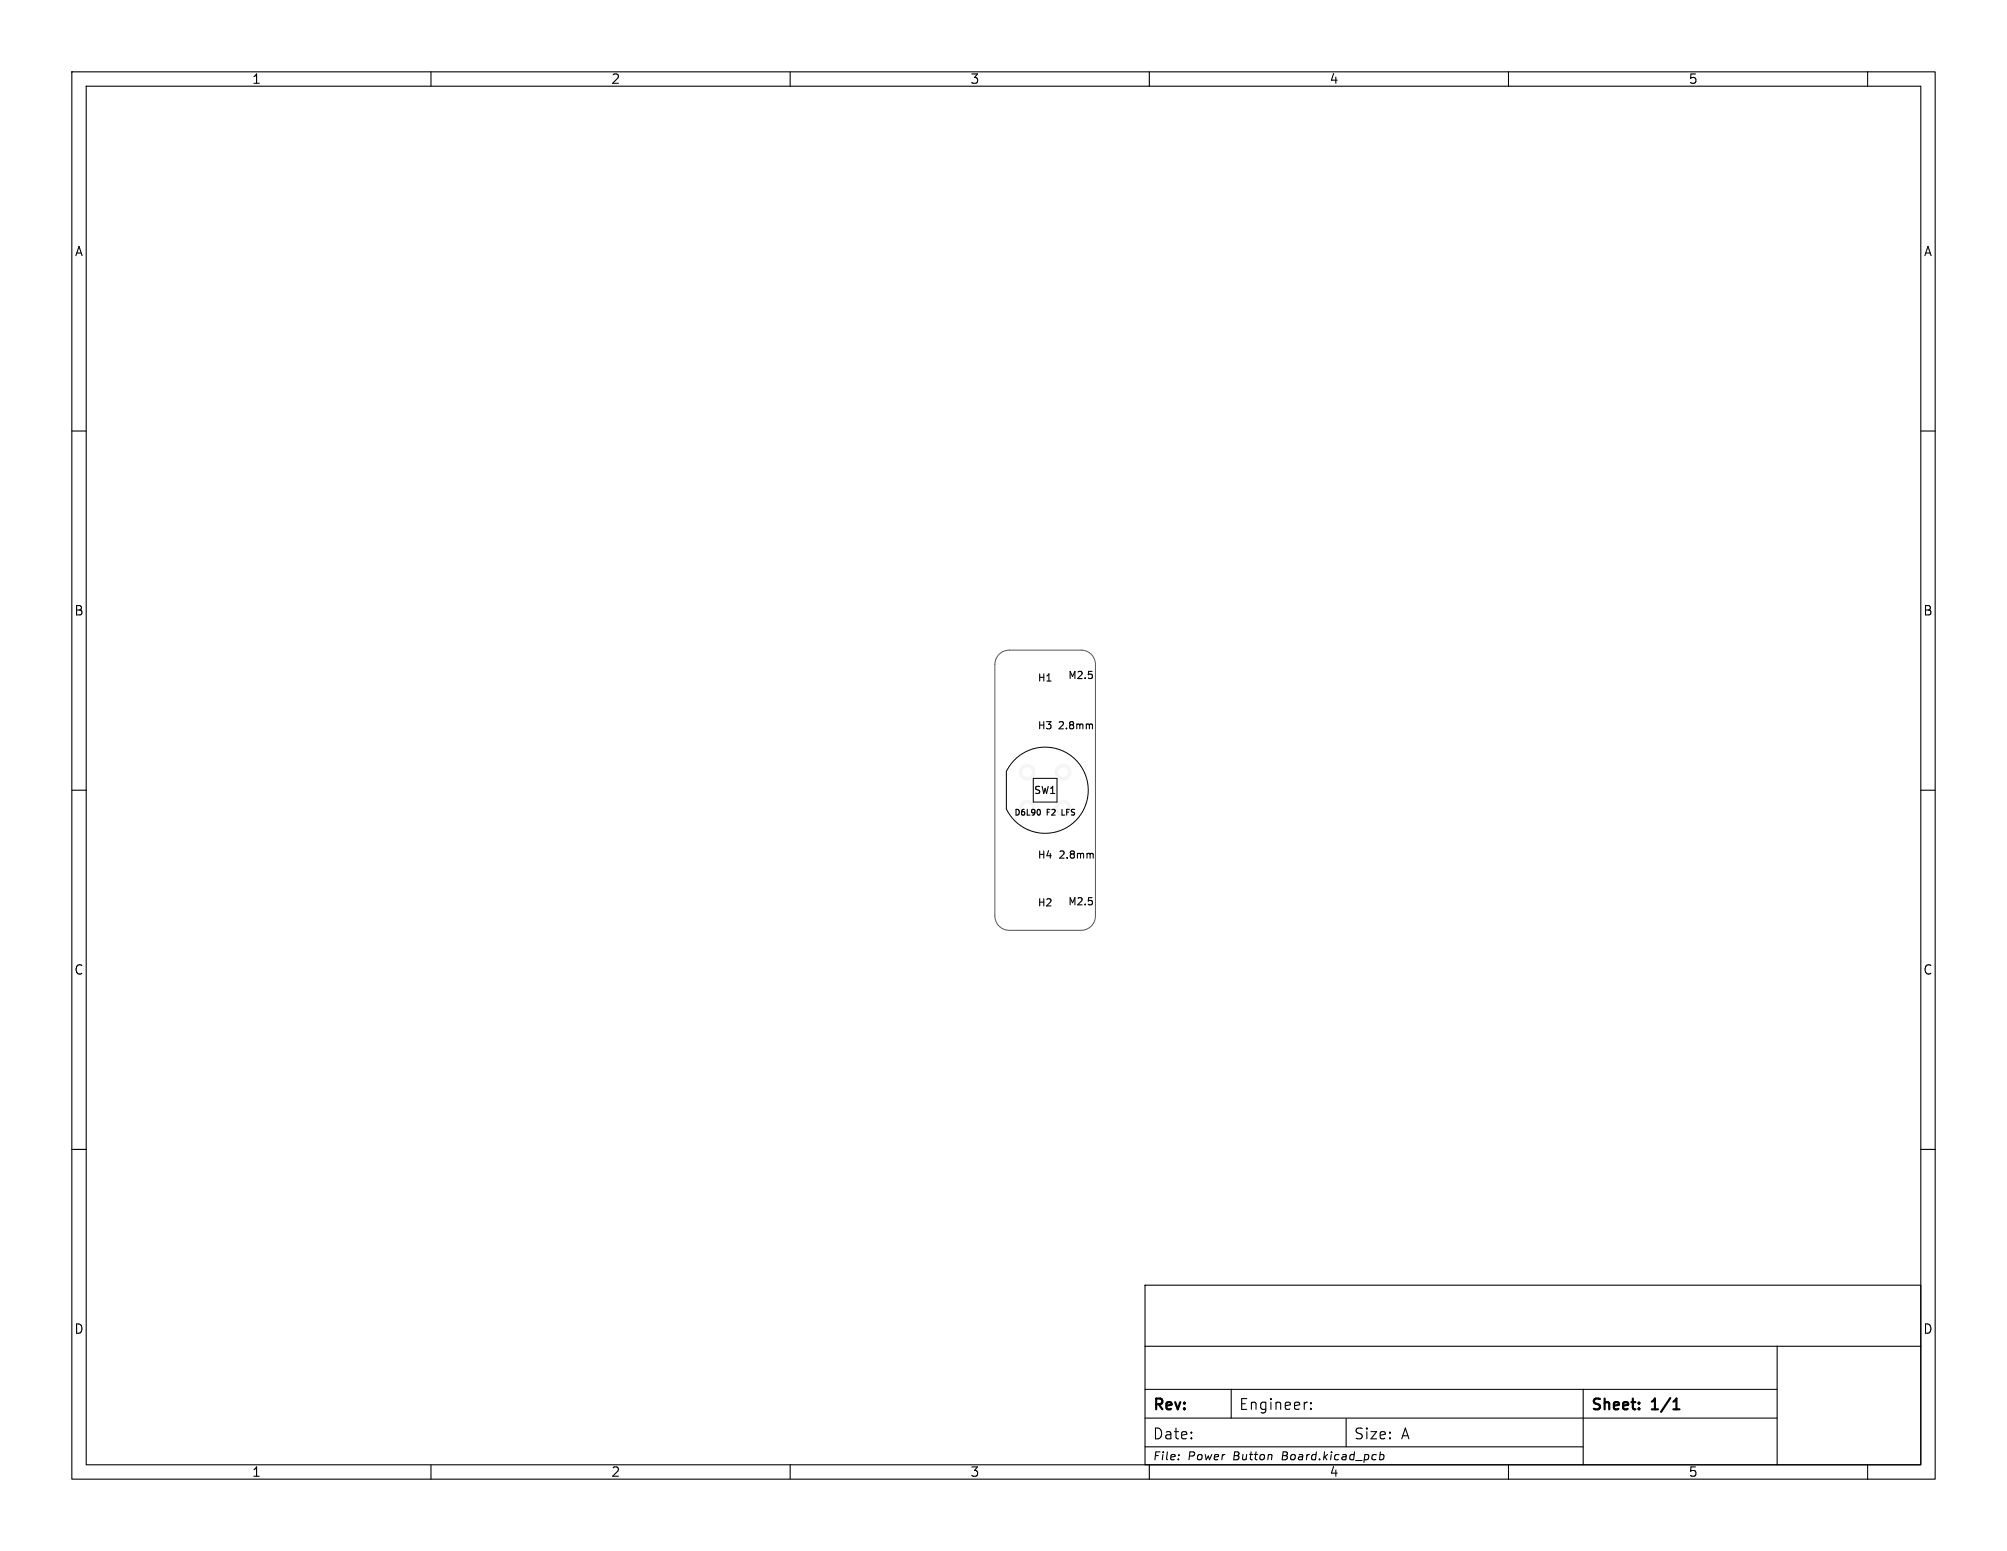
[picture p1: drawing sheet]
<svg xmlns="http://www.w3.org/2000/svg" width="279mm" height="216mm" viewBox="0 0 279 216" stroke-linecap="round" stroke-linejoin="round" font-family="sans-serif">
<g fill="#f5f5f5" stroke="#f5f5f5" stroke-width=".14">
<circle cx="143" cy="107.5" r="1.1"/>
<circle cx="148" cy="107.5" r="1.1"/>
<circle cx="143" cy="112.5" r="1.1"/>
<circle cx="148" cy="112.5" r="1.1"/>
</g>
<g fill="#fff" stroke="#fff" stroke-width=".14">
<circle cx="145.5" cy="119" r="1.4"/>
<circle cx="145.5" cy="101" r="1.4"/>
<circle cx="145.5" cy="94.3" r="1.35"/>
<circle cx="143" cy="107.5" r=".6"/>
<circle cx="148" cy="107.5" r=".6"/>
<circle cx="143" cy="112.5" r=".6"/>
<circle cx="148" cy="112.5" r=".6"/>
<circle cx="145.5" cy="125.6" r="1.35"/>
</g>
<g fill="none" stroke="#000" stroke-width=".15">
<path d="M10 10h259.4v195.9h-259.4zM12 12h255.4v191.9h-255.4zM60 10v2M110 10v2M160 10v2M210 10v2M260 10v2M10 60h2M267.4 60h2M10 110h2M144.7 112.7l.1 .3-.1 .4M151.8 100.8l.3 .1v.6"/>
<path d="M151.9 118.8l.3 .1v.6M267.4 110h2M10 160h2M267.4 160h2M159.4 178.9h108v25h-108zM159.4 197.4h88M159.4 193.4h88M159.4 187.4h108M171.4 193.4v4M181.9 195.2h.1M182.5 196l.1 .1-.1 .1M182.5 196l-.1 .1 .1 .1"/>
<path d="M182.5 195.3v.1M182.5 196v.2M182.5 195.3h.1l-.1 .1M182.5 195.3h-.1l.1 .1M187.4 197.5v3.9M220.4 193.4v10.5M247.4 187.4v16.5M60 203.9v2M110 203.9v2M159.4 201.4h61M160 203.9v2M164.1 202.5v.1"/>
<path d="M192.1 202.5h.4l.2 .2-.1 .3-.1 .1h-.5M192.2 202.1l-.2 1.1M210 203.9v2M260 203.9v2"/>
</g>
<path d="M233 196.2h.8M233.2 194.9l.2-.2v1.5" fill="none" stroke="#000" stroke-width=".3"/>
<path d="M141.2 105.8a6 6 0 0 1 9 .4 6 6 0 0 1-1.5 8.9 6 6 0 0 1-8.6-2.5v-5.2l.4-.8zM143.9 108.4h3.3v3.3h-3.3z" fill="none" stroke="#000" stroke-width=".14"/>
<path d="M139.1 91.1a2 2 0 0 1 1.4-.6h10a2 2 0 0 1 2 2v35a2 2 0 0 1-2 2h-10a2 2 0 0 1-2-2v-35a2 2 0 0 1 .6-1.4z" fill="none" stroke="#575757" stroke-width=".14"/>
<g font-size="2.1">
<text x="160.4" y="196.7">Rev:</text>
<text x="172.4" y="196.5">Engineer:</text>
<text x="221.4" y="196.7">Sheet:</text>
<text x="230.1" y="196.7">1/1</text>
<text x="160.4" y="200.6">Date:</text>
<text x="188.4" y="200.6">Size:</text>
<text x="195" y="200.6">A</text>
</g>
<g font-size="1.8">
<text x="35" y="11.9">1</text>
<text x="85" y="11.9">2</text>
<text x="135" y="11.9">3</text>
<text x="185" y="11.9">4</text>
<text x="235" y="11.9">5</text>
<text x="10.3" y="35.9">A</text>
<text x="267.7" y="35.9">A</text>
<text x="10.3" y="85.9">B</text>
<text x="267.7" y="85.9">B</text>
<text x="10.3" y="135.9">C</text>
<text x="267.7" y="135.9">C</text>
<text x="10.3" y="185.9">D</text>
<text x="267.7" y="185.9">D</text>
<text x="35" y="205.8">1</text>
<text x="85" y="205.8">2</text>
<text x="135" y="205.8">3</text>
<text x="185" y="205.8">4</text>
<text x="235" y="205.8">5</text>
</g>
<g font-size="1.5">
<text x="160.4" y="203.5">File:</text>
<text x="165.4" y="203.5">Power</text>
<text x="171.8" y="203.5">Button</text>
<text x="178.7" y="203.5">Board.kicad_pcb</text>
</g>
<g font-size="1.4">
<text x="144.4" y="95.1">H1</text>
<text x="148.6" y="94.7">M2.5</text>
<text x="144.4" y="101.7">H3</text>
<text x="147.2" y="101.7">2.8mm</text>
<text x="143.9" y="110.7">SW1</text>
<text x="144.4" y="119.7">H4</text>
<text x="147.3" y="119.7">2.8mm</text>
<text x="144.4" y="126.4">H2</text>
<text x="148.6" y="126.2">M2.5</text>
</g>
<g font-size="1.1">
<text x="141.1" y="113.7">D6L90</text>
<text x="145.7" y="113.7">F2</text>
<text x="148.1" y="113.7">LFS</text>
</g>
</svg>
